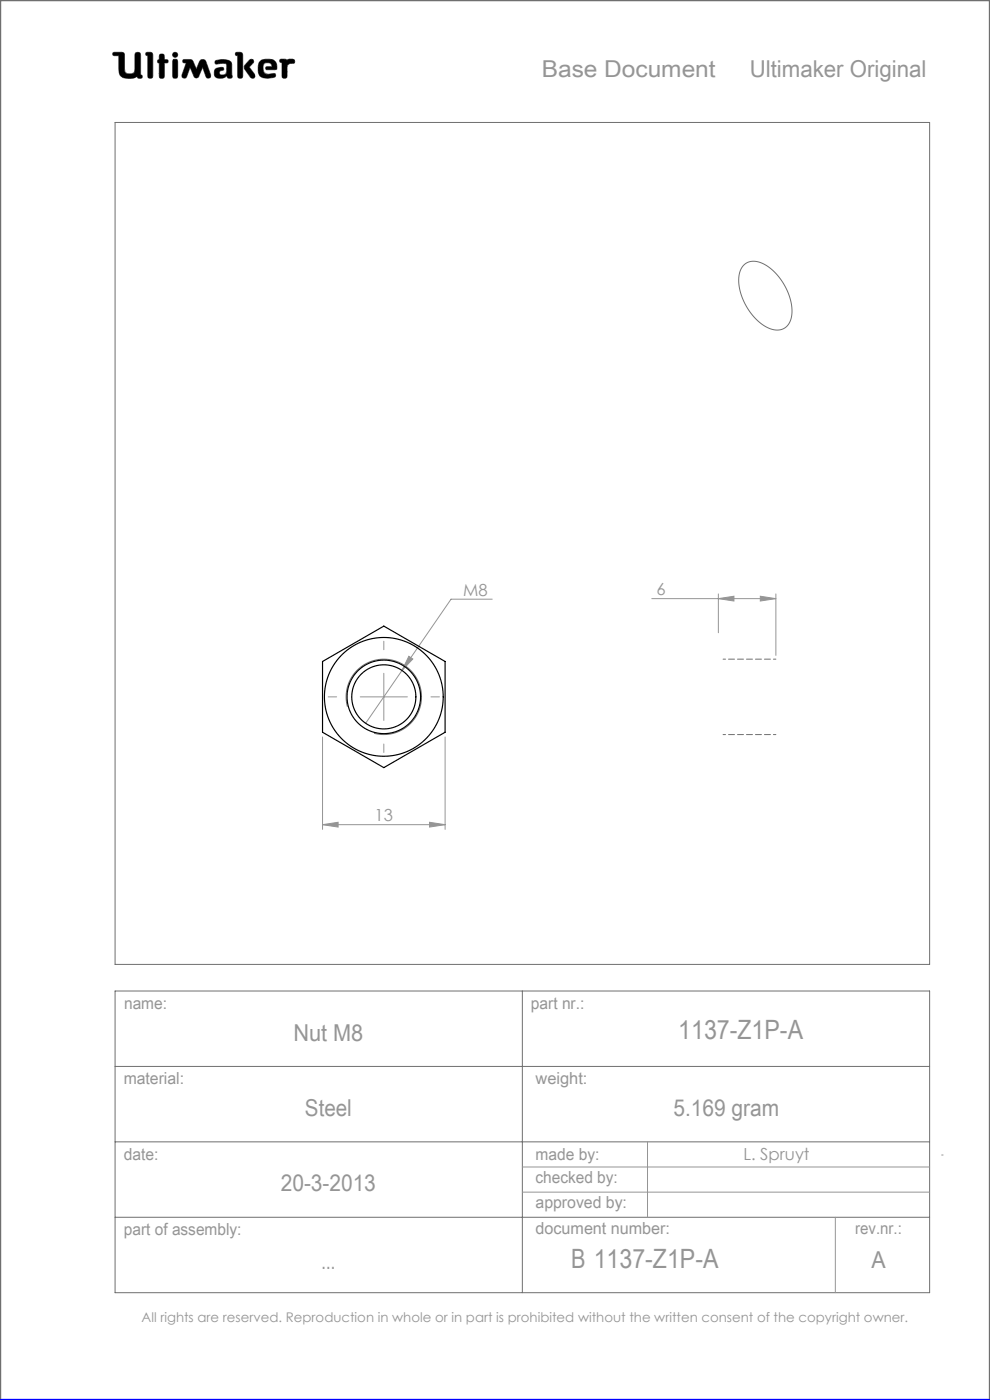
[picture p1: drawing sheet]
<svg xmlns="http://www.w3.org/2000/svg" width="210mm" height="297mm" viewBox="0 0 210 297" stroke-linecap="round" stroke-linejoin="round" font-family="sans-serif">
<g fill="none" stroke="#6f6f6f" stroke-width=".21">
<path d="M24 11.1h1.8l.5 .2 .2 4a1.62 1.62 0 0 0 2 0l.2-4a.65 .65 0 0 1 .7-.2 .65 .65 0 0 1 .4 .6v4.2l.3 .1-.1 .6a.65 .65 0 0 1-.9-.3 4 4 0 0 1-3 .2l-.6-.5-.2-.6-.1-3.6h-1.2l-.1-.3zM29.1 16.2v.1M31 11.1l1.2 .1 .2 .4v4.8a.59 .59 0 0 1-.7 .2 .59 .59 0 0 1-.4-.5v-4.3l-.4-.1zM33.8 13.4h.1M33.8 12.6h.1M33.8 12.6l-.3 .1-.1 .3 .1 .3 .3 .1M33.8 12.6v-1a.59 .59 0 0 1 .7-.1 .59 .59 0 0 1 .4 .5v.6l.6 .1a.4 .4 0 0 1 0 .6l-.6 .1-.1 3.1a.59 .59 0 0 1-.6 .1 .59 .59 0 0 1-.4-.5v-2.7M36.8 12.6h.7l.2 .5v3l-.2 .4-.3 .1-.4-.1-.2-.4v-3zM38.9 12.7l1.3-.1 .6 .2 .8 1.9 .9-2 .6-.1 .4 .1 1.2 3.2v.5l-.4 .2-.4-.1-.9-2.2-.9 2-.5 .3-.3-.2-1-2.1-.7 1.9-.3 .4-.5-.1-.2-.1v-.5l.9-2.6-.7-.1zM42.1 16.2h.1M45.7 12.9a3.6 3.6 0 0 1 3.3 .3l.2 .5v2.1a.53 .53 0 0 1-.2 .8l-.7-.1-.2-.4a1.97 1.97 0 0 1-2.5 .2 1.34 1.34 0 0 1 .4-1.8l1.3-.2 .1 .6a.74 .74 0 0 0-.9 .7 .95 .95 0 0 0 1.4 .1l.2-.6-.1-1.5a2.7 2.7 0 0 0-2 0l-.4-.2zM50.1 11.1l1.2 .1 .2 .4-.1 4.8a.59 .59 0 0 1-.6 .2 .59 .59 0 0 1-.4-.5v-4.3l-.4-.1z"/>
<path d="M52.9 12.8l.4-.2 .4 .1 .1 .4-.9 1.1 1.1 1.5 .1 .6-.2 .3h-.4a5.9 5.9 0 0 1-1.7-2.3l.2-.5zM56.6 14.8h.1M56.6 14.8l-.3-.3 .2-.3 1.2-.1-.2-.5a1.04 1.04 0 0 0-1.7 .5l.2 1.3 .8 .4M56.6 14.8h1.7l.4-.2a1.66 1.66 0 0 0-1.5-2l-1.7 .1a2.65 2.65 0 0 0-.3 3.5 3.5 3.5 0 0 0 3.2 .1l.1-.3-.2-.4-1.5 .2M56.8 15.8h.1M59.5 12.6h1.1l.3 .2a1.21 1.21 0 0 1 1.5-.1l.1 .6-1 .2-.6 .4-.1 2.5a.59 .59 0 0 1-.6 .2 .59 .59 0 0 1-.4-.5v-2.8l-.4-.2zM24.4 26h172.8v178.6h-172.8zM157.7 56.3a3.8 3.8 0 0 1 4.9 .1 12.1 12.1 0 0 1 5.3 10.8 3.2 3.2 0 0 1-5.1 2.3 12 12 0 0 1-6-11.4l.4-1zM73.7 149.9a8 8 0 0 1 7-10 8 8 0 0 1 8.7 8.6 8 8 0 0 1-10.1 7.1M24.4 210.2h172.8v64h-172.8zM110.8 210.2v64M24.4 226.2h172.8"/>
<path d="M24.4 242.2h172.8M24.4 258.2h172.8"/>
<circle cx="37.2" cy="11.6" r=".56"/>
</g>
<path d="M0 297v-297h210v297" fill="none" stroke="#6f6f6f" stroke-width=".5"/>
<g fill="none" stroke="#959595" stroke-width=".21">
<path d="M86.7 139.2l.9 .6-2.3 2.4zM104.4 127.1h-8.7l-18.1 26.3M138.3 127h26.3M152.4 127l3.3-.5v1zM152.4 126v8.2M161.3 126.5l3.3 .5-3.3 .5zM164.6 126v13M68.4 156.3v19.6M76.4 147.8h10M81.4 142.8v10M94.4 156.3v19.6M68.4 174.9l3.3-.5v1.1z"/>
<path d="M68.4 174.9h26M91.1 174.4l3.3 .5-3.3 .6zM110.8 247.6h86.4M110.8 252.9h86.4M137.4 242.2v16M177.2 258.2v16M199.7 245h.4"/>
</g>
<path d="M0 297h210" fill="none" stroke="#00f" stroke-width=".5"/>
<path d="M45.7 12.9l-.1 .4 .2 .3 1.7-.2 .6 .2-.1 1.8-.2 .4-.5 .1a.54 .54 0 0 1-.8-.5 .54 .54 0 0 1 .8-.5l.2-.1-.1-.4-.4-.1a1.31 1.31 0 0 0-1.5 .9 1.14 1.14 0 0 0 .3 1.2 1.14 1.14 0 0 0 1.2 .2l.8-.3a.23 .23 0 0 1 .3-.2 .23 .23 0 0 1 .2 .4 .58 .58 0 0 0 .8 .1 .58 .58 0 0 0 .1-.9v-2a1.32 1.32 0 0 0-1.7-1.1zM50 11.2v.5l.4 .1v4.5l.2 .3h.6l.3-.4v-4.7l-.4-.4zM53 12.7l-1.1 1.2-.1 .5 1.4 2.1 .6 .1 .3-.3v-.4l-1.2-1.7 .9-.9v-.4l-.3-.3zM55.1 13a2.66 2.66 0 0 0 .3 3.4l1.4 .2 1.3-.2 .4-.3-.2-.5-1.5 .2-.6-.2-.3-.4-.1-.9a.98 .98 0 0 1 .7-1 .98 .98 0 0 1 1.1 .5l.1 .3-1.2 .1-.1 .4 .2 .2h1.6a.49 .49 0 0 0 .5-.2 .49 .49 0 0 0 0-.6 1.57 1.57 0 0 0-2-1.4h-.9zM59.4 12.6v.5l.4 .2v3l.3 .3h.5l.3-.4v-2.3l.6-.4 .9-.1 .1-.6-.4-.3-.9 .1-.3 .2-.3-.2zM36.7 12.6l-.1 3.7 .2 .3h.6l.3-.4v-3.3l-.3-.3zM36.6 11.6a.56 .56 0 0 0 1.1 0 .56 .56 0 0 0-1.1 0zM33.9 11.6l-.1 1-.3 .2-.1 .3 .4 .3v3l.2 .2h.5l.3-.1 .1-.3v-2.8l.7-.1 .1-.4-.2-.2-.6-.1-.2-1.1zM31 11.2l-.1 .5 .4 .1 .1 4.5 .2 .3h.5l.3-.4v-4.7l-.4-.4zM38.8 12.7v.6h.7l-.9 2.7 .2 .5 .4 .1 .3-.2 .8-2.1 .9 2 .2 .2h.4l.3-.2 .9-2 .8 2.1 .5 .2 .4-.3v-.4l-1-2.8-.3-.4-.5-.1-.4 .2-.9 1.9-.9-2-.5-.1zM24 11.2l-.1 .3 .2 .3h1.1v2.7a1.73 1.73 0 0 0 2.1 2.1 2.42 2.42 0 0 0 1.8-.4l.3 .4h.6l.2-.3-.1-.3-.3-.1v-4.3l-.1-.3-.2-.2h-.6l-.3 .4v3.4a.89 .89 0 0 1-1.3 .8 .81 .81 0 0 1-.9-1.1l-.1-3.3-.5-.2z" fill-rule="evenodd" fill="#000"/>
<path d="M81.4 137.8v-1.8M71.4 147.8h-1.8M81.4 157.8v1.8M91.4 147.8h1.8" fill="none" stroke="#959595" stroke-width=".21" stroke-dasharray="15.2 1.3 1.3 1.3"/>
<path d="M153.4 139.8h11.2M153.4 155.8h11.2" fill="none" stroke="#6f6f6f" stroke-width=".21" stroke-dasharray="1.3 .6" stroke-dashoffset=".8"/>
<path d="M86.7 139.2l-1.4 3 2.3-2.4zM91.1 174.4l3.3 .5-3.3 .6zM68.4 174.9l3.3-.5v1.1zM152.4 127l3.3-.5v1zM161.3 126.5l3.3 .5-3.3 .5z" fill="#959595"/>
<g fill="none" stroke="#000" stroke-width=".25">
<path d="M68.4 140.3l13-7.5 12 7 1 .5v15l-13 7.5-10-5.7-3-1.8z"/>
<circle cx="81.4" cy="147.8" r="6.8"/>
<circle cx="81.4" cy="147.8" r="7.8"/>
<circle cx="81.4" cy="147.8" r="12.6"/>
</g>
<g font-size="5.6" fill="#959595">
<text x="143.9" y="220.3">1137-Z1P-A</text>
<text x="121.1" y="269.1">B 1137-Z1P-A</text>
</g>
<g font-size="4.9" fill="#959595">
<text x="114.9" y="16.3">Base Document</text>
<text x="159" y="16.3">Ultimaker Original</text>
<text x="62.2" y="220.9">Nut M8</text>
<text x="64.7" y="236.7">Steel</text>
<text x="142.8" y="236.7">5.169 gram</text>
<text x="59.6" y="252.7">20-3-2013</text>
<text x="68.2" y="269.3">...</text>
<text x="184.9" y="269.1">A</text>
</g>
<g font-size="3.5" fill="#959595">
<text x="98.2" y="126.3">M8</text>
<text x="139.2" y="126.2">6</text>
<text x="79.5" y="174.2">13</text>
<text x="26.3" y="214.1">name:</text>
<text x="112.6" y="214">part nr.:</text>
<text x="26.2" y="229.9">material:</text>
<text x="113.6" y="229.9">weight:</text>
<text x="26.3" y="246">date:</text>
<text x="113.6" y="246">made by:</text>
<text x="113.6" y="251.1">checked by:</text>
<text x="157.7" y="246.2">L. Spruyt</text>
<text x="113.6" y="256.3">approved by:</text>
<text x="26.3" y="262">part of assembly:</text>
<text x="113.6" y="261.8">document number:</text>
<text x="181.4" y="261.9">rev.nr.:</text>
</g>
<text font-size="2.8" fill="#959595" x="30" y="280.4">All rights are reserved. Reproduction in whole or in part is prohibited without the written consent of the copyright owner.</text>
</svg>
